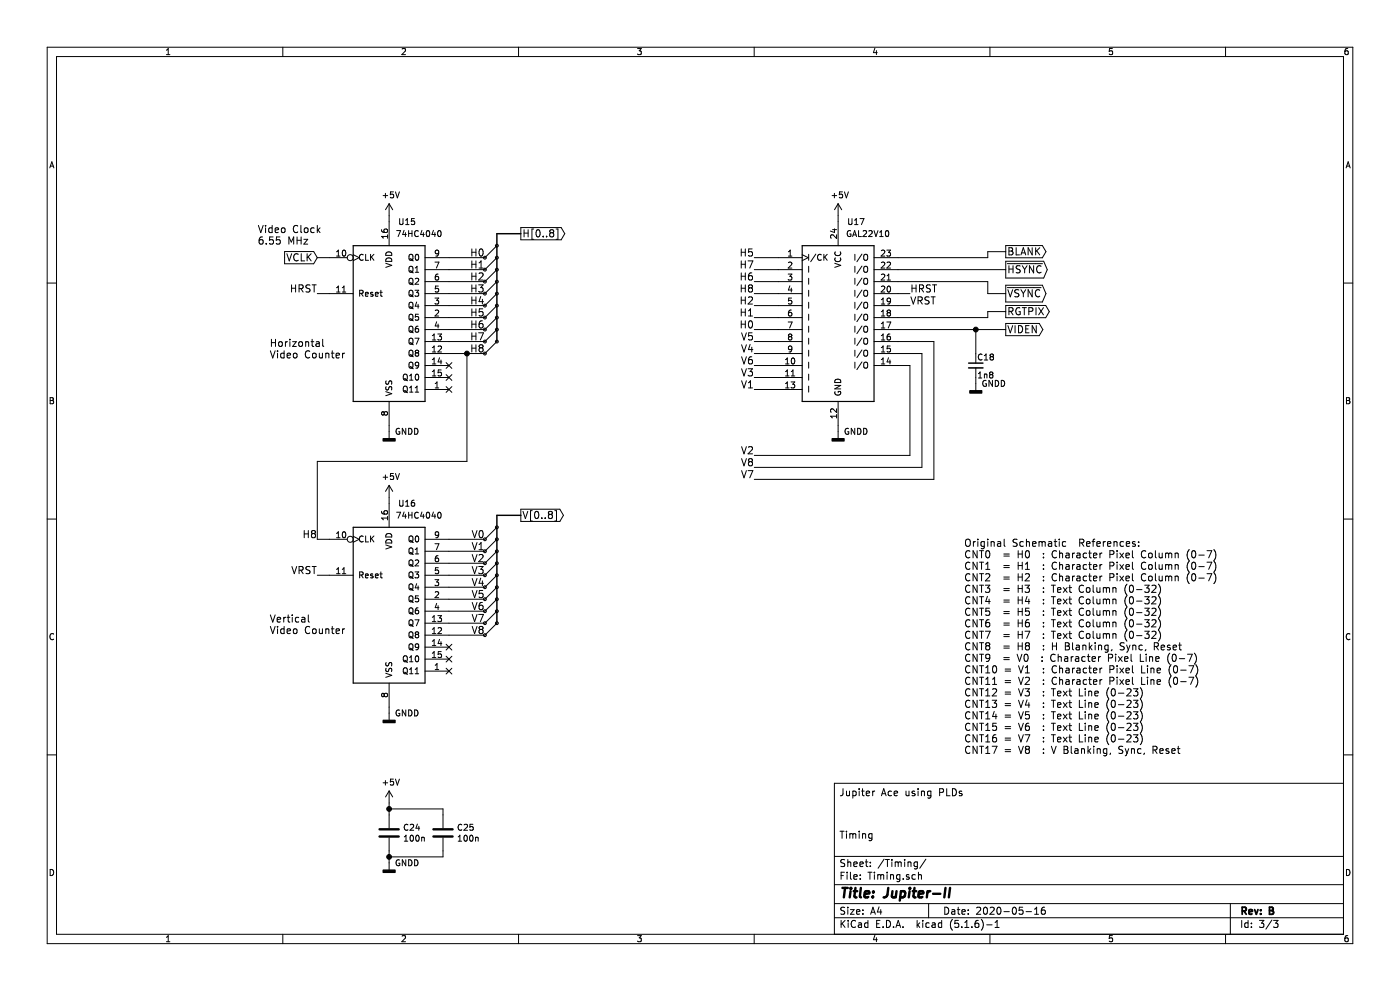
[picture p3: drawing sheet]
EESchema Schematic File Version 4
EELAYER 30 0
EELAYER END
$Descr A4 11693 8268
encoding utf-8
Sheet 3 3
Title "Jupiter-II"
Date "2020-05-16"
Rev "B"
Comp ""
Comment1 "Timing"
Comment2 ""
Comment3 ""
Comment4 "Jupiter Ace using PLDs"
$EndDescr
$Comp
L 4xxx:4040 U15
U 1 1
P 3250 2650
F 0 "U15" H 3400 3450 50  0000 C CNN
F 1 "74HC4040" H 3500 3350 50  0000 C CNN
F 2 "Housings_DIP:DIP-16_W7.62mm" H 3250 2650 50  0001 C CNN
F 3 "http://www.intersil.com/content/dam/Intersil/documents/cd40/cd4020bms-24bms-40bms.pdf" H 3250 2650 50  0001 C CNN
	1    3250 2650
	1    0    0    -1  
$EndComp
NoConn ~ 3750 3050
NoConn ~ 3750 3150
NoConn ~ 3750 3250
Text Label 2650 2450 2    60   ~ 0
HRST
Wire Wire Line
	2650 2450 2750 2450
Text Notes 2150 2050 0    60   ~ 0
Video Clock\n6.55 MHz
Text Label 4050 2150 2    60   ~ 0
H0
Text Label 4050 2250 2    60   ~ 0
H1
Text Label 4050 2350 2    60   ~ 0
H2
Text Label 4050 2450 2    60   ~ 0
H3
Text Label 4050 2550 2    60   ~ 0
H4
Text Label 4050 2650 2    60   ~ 0
H5
Text Label 4050 2750 2    60   ~ 0
H6
Text Label 4050 2850 2    60   ~ 0
H7
Text Label 4050 2950 2    60   ~ 0
H8
Wire Wire Line
	3750 2850 4050 2850
Wire Wire Line
	3750 2750 4050 2750
Wire Wire Line
	3750 2650 4050 2650
Wire Wire Line
	3750 2550 4050 2550
Wire Wire Line
	3750 2450 4050 2450
Wire Wire Line
	3750 2350 4050 2350
Wire Wire Line
	3750 2250 4050 2250
Wire Wire Line
	3750 2150 4050 2150
$Comp
L 4xxx:4040 U16
U 1 1
P 3250 5000
F 0 "U16" H 3400 5800 50  0000 C CNN
F 1 "74HC4040" H 3500 5700 50  0000 C CNN
F 2 "Housings_DIP:DIP-16_W7.62mm" H 3250 5000 50  0001 C CNN
F 3 "http://www.intersil.com/content/dam/Intersil/documents/cd40/cd4020bms-24bms-40bms.pdf" H 3250 5000 50  0001 C CNN
	1    3250 5000
	1    0    0    -1  
$EndComp
NoConn ~ 3750 5400
NoConn ~ 3750 5500
NoConn ~ 3750 5600
Text Label 2650 4800 2    60   ~ 0
VRST
Wire Wire Line
	2650 4800 2750 4800
Wire Wire Line
	2650 4500 2750 4500
Text Label 4050 4500 2    60   ~ 0
V0
Text Label 4050 4600 2    60   ~ 0
V1
Text Label 4050 4700 2    60   ~ 0
V2
Text Label 4050 4800 2    60   ~ 0
V3
Text Label 4050 4900 2    60   ~ 0
V4
Text Label 4050 5000 2    60   ~ 0
V5
Text Label 4050 5100 2    60   ~ 0
V6
Text Label 4050 5200 2    60   ~ 0
V7
Text Label 4050 5300 2    60   ~ 0
V8
Wire Wire Line
	4050 5300 3750 5300
Wire Wire Line
	3750 5200 4050 5200
Wire Wire Line
	3750 5100 4050 5100
Wire Wire Line
	3750 5000 4050 5000
Wire Wire Line
	3750 4900 4050 4900
Wire Wire Line
	3750 4800 4050 4800
Wire Wire Line
	3750 4700 4050 4700
Wire Wire Line
	3750 4600 4050 4600
Wire Wire Line
	3750 4500 4050 4500
$Comp
L power:GNDD #PWR076
U 1 1
P 3250 3600
F 0 "#PWR076" H 3250 3350 50  0001 C CNN
F 1 "GNDD" H 3400 3600 50  0000 C CNN
F 2 "" H 3250 3600 50  0001 C CNN
F 3 "" H 3250 3600 50  0001 C CNN
	1    3250 3600
	1    0    0    -1  
$EndComp
$Comp
L power:+5V #PWR071
U 1 1
P 3250 4150
F 0 "#PWR071" H 3250 4000 50  0001 C CNN
F 1 "+5V" H 3265 4323 50  0000 C CNN
F 2 "" H 3250 4150 50  0001 C CNN
F 3 "" H 3250 4150 50  0001 C CNN
	1    3250 4150
	1    0    0    -1  
$EndComp
$Comp
L power:GNDD #PWR077
U 1 1
P 3250 5950
F 0 "#PWR077" H 3250 5700 50  0001 C CNN
F 1 "GNDD" H 3400 5950 50  0000 C CNN
F 2 "" H 3250 5950 50  0001 C CNN
F 3 "" H 3250 5950 50  0001 C CNN
	1    3250 5950
	1    0    0    -1  
$EndComp
Wire Wire Line
	3250 5900 3250 5950
Wire Wire Line
	3250 3550 3250 3600
Wire Bus Line
	4150 1950 4350 1950
Wire Bus Line
	4150 4300 4350 4300
Text GLabel 4350 4300 2    60   Output ~ 0
V[0..8]
Text GLabel 4350 1950 2    60   Output ~ 0
H[0..8]
Entry Wire Line
	4050 2150 4150 2050
Entry Wire Line
	4050 2250 4150 2150
Entry Wire Line
	4050 2350 4150 2250
Entry Wire Line
	4050 2450 4150 2350
Entry Wire Line
	4050 2550 4150 2450
Entry Wire Line
	4050 2650 4150 2550
Entry Wire Line
	4050 2750 4150 2650
Entry Wire Line
	4050 2850 4150 2750
Entry Wire Line
	4050 2950 4150 2850
Entry Wire Line
	4050 5300 4150 5200
Entry Wire Line
	4050 5200 4150 5100
Entry Wire Line
	4050 5100 4150 5000
Entry Wire Line
	4050 5000 4150 4900
Entry Wire Line
	4050 4900 4150 4800
Entry Wire Line
	4050 4800 4150 4700
Entry Wire Line
	4050 4700 4150 4600
Entry Wire Line
	4050 4600 4150 4500
Entry Wire Line
	4050 4500 4150 4400
Text Notes 2250 3000 0    60   ~ 0
Horizontal\nVideo Counter
Text Notes 2250 5300 0    60   ~ 0
Vertical\nVideo Counter
$Comp
L Device:C C25
U 1 1
P 3700 6950
F 0 "C25" H 3815 6996 50  0000 L CNN
F 1 "100n" H 3815 6905 50  0000 L CNN
F 2 "Capacitors_THT:C_Rect_L7.0mm_W2.5mm_P5.00mm" H 3738 6800 50  0001 C CNN
F 3 "~" H 3700 6950 50  0001 C CNN
	1    3700 6950
	1    0    0    -1  
$EndComp
$Comp
L power:GNDD #PWR073
U 1 1
P 3250 7200
F 0 "#PWR073" H 3250 6950 50  0001 C CNN
F 1 "GNDD" H 3400 7200 50  0000 C CNN
F 2 "" H 3250 7200 50  0001 C CNN
F 3 "" H 3250 7200 50  0001 C CNN
	1    3250 7200
	1    0    0    -1  
$EndComp
Wire Wire Line
	3700 7100 3700 7150
Wire Wire Line
	3250 1800 3250 1850
Wire Wire Line
	6300 2250 6500 2250
Wire Wire Line
	7700 2950 7700 3900
Wire Wire Line
	7500 2950 7700 2950
Wire Wire Line
	7600 3050 7600 3800
Wire Wire Line
	7500 3050 7600 3050
Text GLabel 2650 2150 0    60   Input ~ 0
VCLK
Text Label 6300 2750 2    60   ~ 0
H0
$Comp
L power:+5V #PWR069
U 1 1
P 7000 1800
F 0 "#PWR069" H 7000 1650 50  0001 C CNN
F 1 "+5V" H 7015 1973 50  0000 C CNN
F 2 "" H 7000 1800 50  0001 C CNN
F 3 "" H 7000 1800 50  0001 C CNN
	1    7000 1800
	1    0    0    -1  
$EndComp
Wire Wire Line
	7000 3550 7000 3600
$Comp
L power:GNDD #PWR075
U 1 1
P 7000 3600
F 0 "#PWR075" H 7000 3350 50  0001 C CNN
F 1 "GNDD" H 7150 3600 50  0000 C CNN
F 2 "" H 7000 3600 50  0001 C CNN
F 3 "" H 7000 3600 50  0001 C CNN
	1    7000 3600
	1    0    0    -1  
$EndComp
Wire Wire Line
	7700 3900 6300 3900
Wire Wire Line
	6300 3800 7600 3800
Wire Wire Line
	6500 3250 6300 3250
Wire Wire Line
	6300 3150 6500 3150
Wire Wire Line
	6500 3050 6300 3050
Wire Wire Line
	6300 2950 6500 2950
Wire Wire Line
	6500 2850 6300 2850
Wire Wire Line
	6300 2750 6500 2750
Wire Wire Line
	6500 2650 6300 2650
Wire Wire Line
	6300 2550 6500 2550
Wire Wire Line
	6500 2450 6300 2450
Wire Wire Line
	6300 2350 6500 2350
Text Label 6300 3900 2    60   ~ 0
V8
Text Label 6300 4000 2    60   ~ 0
V7
Text Label 6300 3050 2    60   ~ 0
V6
Text Label 6300 2850 2    60   ~ 0
V5
Text Label 6300 2950 2    60   ~ 0
V4
Text Label 6300 3150 2    60   ~ 0
V3
Text Label 6300 3800 2    60   ~ 0
V2
Text Label 6300 3250 2    60   ~ 0
V1
Text Label 6300 2450 2    60   ~ 0
H8
Text Label 6300 2250 2    60   ~ 0
H7
Text Label 6300 2350 2    60   ~ 0
H6
Text Label 6300 2150 2    60   ~ 0
H5
Wire Wire Line
	7800 2850 7500 2850
Wire Wire Line
	7500 2550 7600 2550
Wire Wire Line
	7500 2350 8250 2350
Wire Wire Line
	7500 2150 8250 2150
Wire Wire Line
	7500 2450 7600 2450
Text Label 7600 2550 0    60   ~ 0
VRST
Text Label 7600 2450 0    60   ~ 0
HRST
Text GLabel 8400 2450 2    60   Output ~ 0
~VSYNC
$Comp
L rfl_pld:GAL22V10 U17
U 1 1
P 7000 2700
F 0 "U17" H 7150 3550 50  0000 C CNN
F 1 "GAL22V10" H 7250 3450 50  0000 C CNN
F 2 "Housings_DIP:DIP-24_W7.62mm_Socket" H 7050 2650 60  0001 C CNN
F 3 "" H 7050 2650 60  0001 C CNN
	1    7000 2700
	1    0    0    -1  
$EndComp
Text Label 2650 4500 2    60   ~ 0
H8
Wire Wire Line
	3750 2950 3900 2950
$Comp
L Device:C C24
U 1 1
P 3250 6950
F 0 "C24" H 3365 6996 50  0000 L CNN
F 1 "100n" H 3365 6905 50  0000 L CNN
F 2 "Capacitors_THT:C_Rect_L7.0mm_W2.5mm_P5.00mm" H 3288 6800 50  0001 C CNN
F 3 "~" H 3250 6950 50  0001 C CNN
	1    3250 6950
	1    0    0    -1  
$EndComp
Wire Wire Line
	2650 2150 2750 2150
Text Label 6300 2650 2    60   ~ 0
H1
Text Label 6300 2550 2    60   ~ 0
H2
Wire Wire Line
	6500 2150 6300 2150
Wire Wire Line
	7800 2850 7800 4000
Wire Wire Line
	7800 4000 6300 4000
Text GLabel 8400 2100 2    60   Output ~ 0
BLANK
Wire Wire Line
	7500 2250 8400 2250
Wire Wire Line
	3250 4150 3250 4200
Wire Wire Line
	7500 2650 8250 2650
Text GLabel 8400 2600 2    60   Output ~ 0
RGTPIX
Text GLabel 8400 2750 2    60   Output ~ 0
VIDEN
Wire Wire Line
	7500 2750 8150 2750
Text GLabel 8400 2250 2    60   Output ~ 0
~HSYNC
Text Notes 8050 6300 0    60   ~ 0
Original Schematic  References:\nCNT0  = H0  : Character Pixel Column (0-7)\nCNT1  = H1  : Character Pixel Column (0-7)\nCNT2  = H2  : Character Pixel Column (0-7)\nCNT3  = H3  : Text Column (0-32)\nCNT4  = H4  : Text Column (0-32)\nCNT5  = H5  : Text Column (0-32)\nCNT6  = H6  : Text Column (0-32)\nCNT7  = H7  : Text Column (0-32)\nCNT8  = H8  : H Blanking, Sync, Reset\nCNT9  = V0  : Character Pixel Line (0-7)\nCNT10 = V1  : Character Pixel Line (0-7)\nCNT11 = V2  : Character Pixel Line (0-7)\nCNT12 = V3  : Text Line (0-23)\nCNT13 = V4  : Text Line (0-23)\nCNT14 = V5  : Text Line (0-23)\nCNT15 = V6  : Text Line (0-23)\nCNT16 = V7  : Text Line (0-23)\nCNT17 = V8  : V Blanking, Sync, Reset
$Comp
L power:+5V #PWR0105
U 1 1
P 3250 6700
F 0 "#PWR0105" H 3250 6550 50  0001 C CNN
F 1 "+5V" H 3265 6873 50  0000 C CNN
F 2 "" H 3250 6700 50  0001 C CNN
F 3 "" H 3250 6700 50  0001 C CNN
	1    3250 6700
	1    0    0    -1  
$EndComp
Wire Wire Line
	3250 6700 3250 6750
Wire Wire Line
	3700 6800 3700 6750
Wire Wire Line
	3700 6750 3250 6750
Connection ~ 3250 6750
Wire Wire Line
	3250 6750 3250 6800
Wire Wire Line
	3250 7100 3250 7150
Wire Wire Line
	3700 7150 3250 7150
Connection ~ 3250 7150
Wire Wire Line
	3250 7150 3250 7200
Wire Wire Line
	7000 1800 7000 1850
$Comp
L power:+5V #PWR0106
U 1 1
P 3250 1800
F 0 "#PWR0106" H 3250 1650 50  0001 C CNN
F 1 "+5V" H 3265 1973 50  0000 C CNN
F 2 "" H 3250 1800 50  0001 C CNN
F 3 "" H 3250 1800 50  0001 C CNN
	1    3250 1800
	1    0    0    -1  
$EndComp
Wire Wire Line
	2650 4500 2650 3850
Wire Wire Line
	2650 3850 3900 3850
Wire Wire Line
	3900 3850 3900 2950
Connection ~ 3900 2950
Wire Wire Line
	3900 2950 4050 2950
Wire Wire Line
	8150 2950 8150 2750
Connection ~ 8150 2750
Wire Wire Line
	8150 2750 8400 2750
Wire Wire Line
	8150 3150 8150 3200
$Comp
L power:GNDD #PWR05
U 1 1
P 8150 3200
F 0 "#PWR05" H 8150 2950 50  0001 C CNN
F 1 "GNDD" H 8300 3200 50  0000 C CNN
F 2 "" H 8150 3200 50  0001 C CNN
F 3 "" H 8150 3200 50  0001 C CNN
	1    8150 3200
	1    0    0    -1  
$EndComp
$Comp
L Device:C_Small C?
U 1 1
P 8150 3050
AR Path="/5699553D/5EC5E42D" Ref="C?"  Part="1" 
AR Path="/5EC5E42D" Ref="C?"  Part="1" 
AR Path="/56995FEC/5EC5E42D" Ref="C18"  Part="1" 
F 0 "C18" H 8160 3120 50  0000 L CNN
F 1 "1n8" H 8160 2970 50  0000 L CNN
F 2 "Capacitor_SMD:C_0805_2012Metric_Pad1.15x1.40mm_HandSolder" H 8150 3050 50  0001 C CNN
F 3 "" H 8150 3050 50  0000 C CNN
	1    8150 3050
	1    0    0    -1  
$EndComp
Wire Wire Line
	8250 2650 8250 2600
Wire Wire Line
	8250 2600 8400 2600
Wire Wire Line
	8250 2350 8250 2450
Wire Wire Line
	8250 2450 8400 2450
Wire Wire Line
	8250 2150 8250 2100
Wire Wire Line
	8250 2100 8400 2100
Wire Bus Line
	4150 1950 4150 2850
Wire Bus Line
	4150 4300 4150 5200
$EndSCHEMATC
